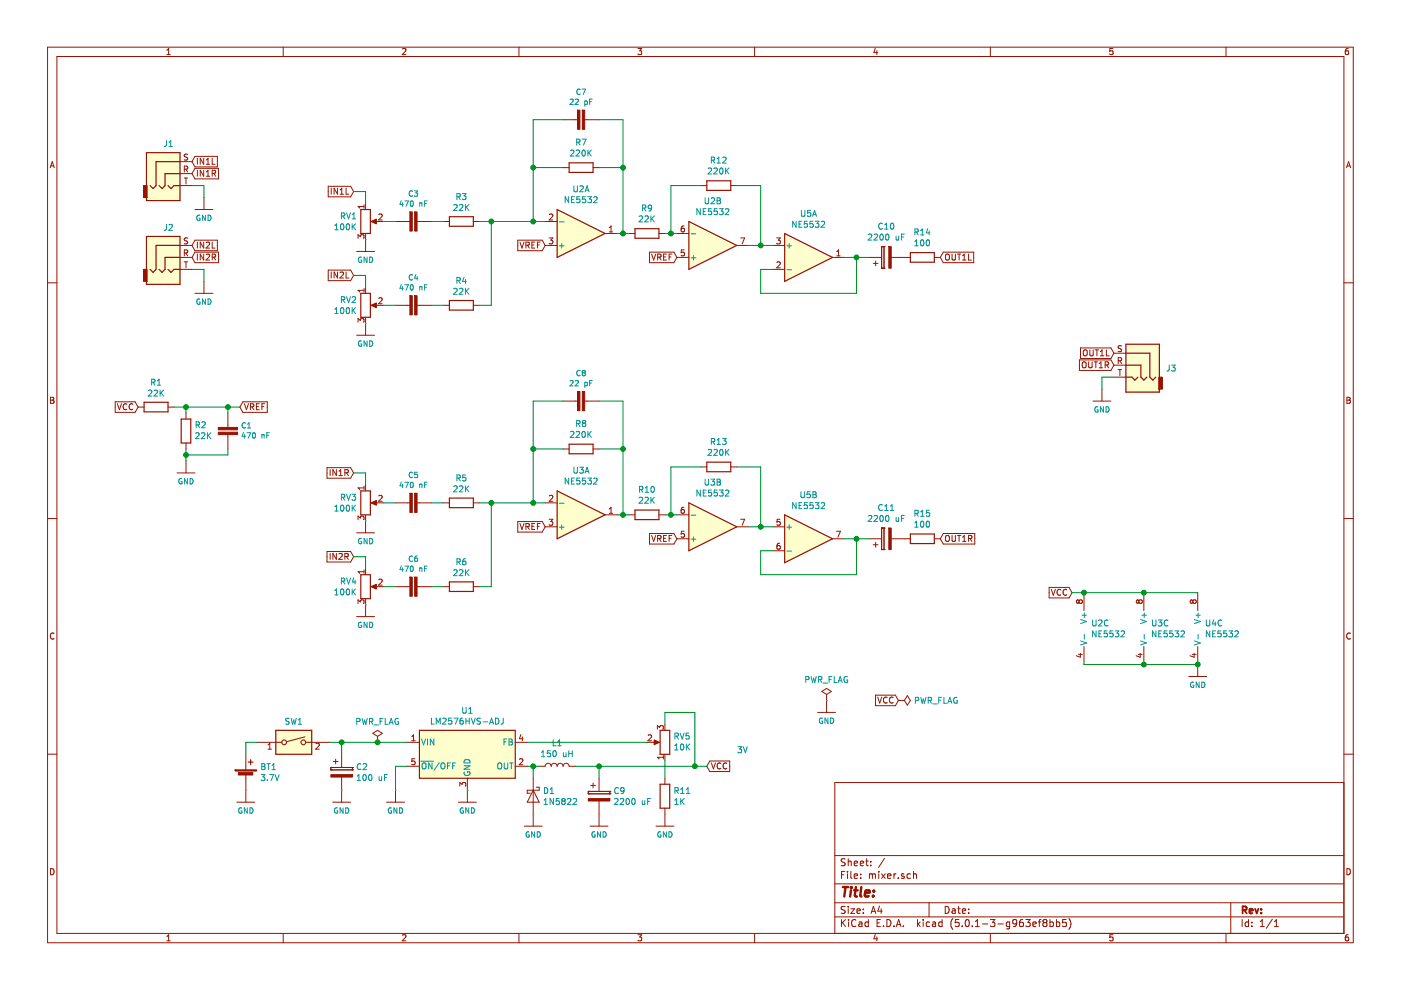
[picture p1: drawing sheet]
EESchema Schematic File Version 4
EELAYER 26 0
EELAYER END
$Descr A4 11693 8268
encoding utf-8
Sheet 1 1
Title ""
Date ""
Rev ""
Comp ""
Comment1 ""
Comment2 ""
Comment3 ""
Comment4 ""
$EndDescr
$Comp
L Amplifier_Operational:NE5532 U2
U 1 1
P 4850 1950
F 0 "U2" H 4850 1583 50  0000 C CNN
F 1 "NE5532" H 4850 1674 50  0000 C CNN
F 2 "" H 4850 1950 50  0001 C CNN
F 3 "http://www.ti.com/lit/ds/symlink/ne5532.pdf" H 4850 1950 50  0001 C CNN
	1    4850 1950
	1    0    0    1   
$EndComp
$Comp
L Amplifier_Operational:NE5532 U2
U 2 1
P 5950 2050
F 0 "U2" H 5950 1683 50  0000 C CNN
F 1 "NE5532" H 5950 1774 50  0000 C CNN
F 2 "" H 5950 2050 50  0001 C CNN
F 3 "http://www.ti.com/lit/ds/symlink/ne5532.pdf" H 5950 2050 50  0001 C CNN
	2    5950 2050
	1    0    0    1   
$EndComp
$Comp
L Device:Battery_Cell BT1
U 1 1
P 2050 6500
F 0 "BT1" H 2168 6596 50  0000 L CNN
F 1 "3.7V" H 2168 6505 50  0000 L CNN
F 2 "" V 2050 6560 50  0001 C CNN
F 3 "~" V 2050 6560 50  0001 C CNN
	1    2050 6500
	1    0    0    -1  
$EndComp
$Comp
L Device:L L1
U 1 1
P 4650 6400
F 0 "L1" V 4840 6400 50  0000 C CNN
F 1 "150 uH" V 4749 6400 50  0000 C CNN
F 2 "" H 4650 6400 50  0001 C CNN
F 3 "~" H 4650 6400 50  0001 C CNN
	1    4650 6400
	0    -1   -1   0   
$EndComp
$Comp
L Device:CP C2
U 1 1
P 2850 6450
F 0 "C2" H 2968 6496 50  0000 L CNN
F 1 "100 uF" H 2968 6405 50  0000 L CNN
F 2 "" H 2888 6300 50  0001 C CNN
F 3 "~" H 2850 6450 50  0001 C CNN
	1    2850 6450
	1    0    0    -1  
$EndComp
$Comp
L Device:CP C9
U 1 1
P 5000 6650
F 0 "C9" H 5118 6696 50  0000 L CNN
F 1 "2200 uF" H 5118 6605 50  0000 L CNN
F 2 "" H 5038 6500 50  0001 C CNN
F 3 "~" H 5000 6650 50  0001 C CNN
	1    5000 6650
	1    0    0    -1  
$EndComp
Wire Wire Line
	3400 6400 3300 6400
Wire Wire Line
	4400 6400 4450 6400
Connection ~ 4450 6400
Wire Wire Line
	4450 6400 4500 6400
Wire Wire Line
	4450 6500 4450 6400
$Comp
L Regulator_Switching:LM2576HVS-ADJ U1
U 1 1
P 3900 6300
F 0 "U1" H 3900 6667 50  0000 C CNN
F 1 "LM2576HVS-ADJ" H 3900 6576 50  0000 C CNN
F 2 "Package_TO_SOT_SMD:TO-263-5_TabPin3" H 3900 6050 50  0001 L CIN
F 3 "http://www.ti.com/lit/ds/symlink/lm2576.pdf" H 3900 6300 50  0001 C CNN
	1    3900 6300
	1    0    0    -1  
$EndComp
$Comp
L Diode:1N5822 D1
U 1 1
P 4450 6650
F 0 "D1" V 4404 6729 50  0000 L CNN
F 1 "1N5822" V 4495 6729 50  0000 L CNN
F 2 "Diode_THT:D_DO-201AD_P15.24mm_Horizontal" H 4450 6475 50  0001 C CNN
F 3 "http://www.vishay.com/docs/88526/1n5820.pdf" H 4450 6650 50  0001 C CNN
	1    4450 6650
	0    1    1    0   
$EndComp
Wire Wire Line
	2850 6200 3150 6200
$Comp
L SparkFun-PowerSymbols:GND #GND09
U 1 1
P 2850 6600
F 0 "#GND09" H 2900 6550 45  0001 L BNN
F 1 "GND" H 2850 6431 45  0000 C CNN
F 2 "" H 2850 6500 60  0001 C CNN
F 3 "" H 2850 6500 60  0001 C CNN
	1    2850 6600
	1    0    0    -1  
$EndComp
$Comp
L SparkFun-PowerSymbols:GND #GND011
U 1 1
P 3900 6600
F 0 "#GND011" H 3950 6550 45  0001 L BNN
F 1 "GND" H 3900 6431 45  0000 C CNN
F 2 "" H 3900 6500 60  0001 C CNN
F 3 "" H 3900 6500 60  0001 C CNN
	1    3900 6600
	1    0    0    -1  
$EndComp
$Comp
L SparkFun-PowerSymbols:GND #GND010
U 1 1
P 3300 6600
F 0 "#GND010" H 3350 6550 45  0001 L BNN
F 1 "GND" H 3300 6431 45  0000 C CNN
F 2 "" H 3300 6500 60  0001 C CNN
F 3 "" H 3300 6500 60  0001 C CNN
	1    3300 6600
	1    0    0    -1  
$EndComp
Wire Wire Line
	2850 6200 2850 6300
Wire Wire Line
	3300 6400 3300 6600
$Comp
L SparkFun-PowerSymbols:GND #GND012
U 1 1
P 4450 6800
F 0 "#GND012" H 4500 6750 45  0001 L BNN
F 1 "GND" H 4450 6631 45  0000 C CNN
F 2 "" H 4450 6700 60  0001 C CNN
F 3 "" H 4450 6700 60  0001 C CNN
	1    4450 6800
	1    0    0    -1  
$EndComp
Wire Wire Line
	5000 6400 5000 6500
$Comp
L SparkFun-PowerSymbols:GND #GND013
U 1 1
P 5000 6800
F 0 "#GND013" H 5050 6750 45  0001 L BNN
F 1 "GND" H 5000 6631 45  0000 C CNN
F 2 "" H 5000 6700 60  0001 C CNN
F 3 "" H 5000 6700 60  0001 C CNN
	1    5000 6800
	1    0    0    -1  
$EndComp
$Comp
L Amplifier_Operational:NE5532 U2
U 3 1
P 9150 5250
F 0 "U2" H 9108 5296 50  0000 L CNN
F 1 "NE5532" H 9108 5205 50  0000 L CNN
F 2 "" H 9150 5250 50  0001 C CNN
F 3 "http://www.ti.com/lit/ds/symlink/ne5532.pdf" H 9150 5250 50  0001 C CNN
	3    9150 5250
	1    0    0    -1  
$EndComp
Wire Wire Line
	4800 6400 5000 6400
$Comp
L Device:R R11
U 1 1
P 5550 6650
F 0 "R11" H 5620 6696 50  0000 L CNN
F 1 "1K" H 5620 6605 50  0000 L CNN
F 2 "" V 5480 6650 50  0001 C CNN
F 3 "~" H 5550 6650 50  0001 C CNN
	1    5550 6650
	1    0    0    -1  
$EndComp
$Comp
L Device:R_POT RV5
U 1 1
P 5550 6200
F 0 "RV5" H 5480 6154 50  0000 R CNN
F 1 "10K" H 5480 6245 50  0000 R CNN
F 2 "" H 5550 6200 50  0001 C CNN
F 3 "~" H 5550 6200 50  0001 C CNN
	1    5550 6200
	-1   0    0    1   
$EndComp
$Comp
L SparkFun-PowerSymbols:GND #GND014
U 1 1
P 5550 6800
F 0 "#GND014" H 5600 6750 45  0001 L BNN
F 1 "GND" H 5550 6631 45  0000 C CNN
F 2 "" H 5550 6700 60  0001 C CNN
F 3 "" H 5550 6700 60  0001 C CNN
	1    5550 6800
	1    0    0    -1  
$EndComp
Text GLabel 5900 6400 2    50   Input ~ 0
VCC
Connection ~ 5000 6400
$Comp
L SparkFun-PowerSymbols:GND #GND04
U 1 1
P 2050 6600
F 0 "#GND04" H 2100 6550 45  0001 L BNN
F 1 "GND" H 2050 6431 45  0000 C CNN
F 2 "" H 2050 6500 60  0001 C CNN
F 3 "" H 2050 6500 60  0001 C CNN
	1    2050 6600
	1    0    0    -1  
$EndComp
$Comp
L Switch:SW_DIP_x01 SW1
U 1 1
P 2450 6200
F 0 "SW1" H 2450 6375 50  0000 C CNN
F 1 "SW_DIP_x01" H 2450 6376 50  0001 C CNN
F 2 "" H 2450 6200 50  0001 C CNN
F 3 "" H 2450 6200 50  0001 C CNN
	1    2450 6200
	1    0    0    -1  
$EndComp
Wire Wire Line
	2050 6300 2050 6200
Wire Wire Line
	2050 6200 2150 6200
Wire Wire Line
	2750 6200 2850 6200
Connection ~ 2850 6200
Wire Wire Line
	4400 6200 5400 6200
Wire Wire Line
	5550 6350 5550 6500
Wire Wire Line
	5550 5950 5550 6050
Wire Wire Line
	5000 6400 5800 6400
Wire Wire Line
	5550 5950 5800 5950
Wire Wire Line
	5800 5950 5800 6400
Connection ~ 5800 6400
Wire Wire Line
	5800 6400 5900 6400
Text Notes 6150 6300 0    50   ~ 0
3V
$Comp
L Connector:AudioJack3_Ground J1
U 1 1
P 1400 1450
F 0 "J1" H 1404 1700 50  0000 C CNN
F 1 "AudioJack3_Ground" H 1404 1701 50  0001 C CNN
F 2 "" H 1400 1450 50  0001 C CNN
F 3 "~" H 1400 1450 50  0001 C CNN
	1    1400 1450
	1    0    0    -1  
$EndComp
$Comp
L Connector:AudioJack3_Ground J2
U 1 1
P 1400 2150
F 0 "J2" H 1404 2400 50  0000 C CNN
F 1 "AudioJack3_Ground" H 1404 2401 50  0001 C CNN
F 2 "" H 1400 2150 50  0001 C CNN
F 3 "~" H 1400 2150 50  0001 C CNN
	1    1400 2150
	1    0    0    -1  
$EndComp
$Comp
L SparkFun-PowerSymbols:GND #GND02
U 1 1
P 1700 1650
F 0 "#GND02" H 1750 1600 45  0001 L BNN
F 1 "GND" H 1700 1481 45  0000 C CNN
F 2 "" H 1700 1550 60  0001 C CNN
F 3 "" H 1700 1550 60  0001 C CNN
	1    1700 1650
	1    0    0    -1  
$EndComp
$Comp
L SparkFun-PowerSymbols:GND #GND03
U 1 1
P 1700 2350
F 0 "#GND03" H 1750 2300 45  0001 L BNN
F 1 "GND" H 1700 2181 45  0000 C CNN
F 2 "" H 1700 2250 60  0001 C CNN
F 3 "" H 1700 2250 60  0001 C CNN
	1    1700 2350
	1    0    0    -1  
$EndComp
Wire Wire Line
	1600 1550 1700 1550
Wire Wire Line
	1700 1550 1700 1650
Wire Wire Line
	1600 2250 1700 2250
Wire Wire Line
	1700 2250 1700 2350
$Comp
L Device:R_POT RV1
U 1 1
P 3050 1850
F 0 "RV1" H 2980 1896 50  0000 R CNN
F 1 "100K" H 2980 1805 50  0000 R CNN
F 2 "" H 3050 1850 50  0001 C CNN
F 3 "~" H 3050 1850 50  0001 C CNN
	1    3050 1850
	1    0    0    -1  
$EndComp
$Comp
L SparkFun-Capacitors:470NF-0402-16V-10% C3
U 1 1
P 3400 1850
F 0 "C3" V 3166 1900 45  0000 C CNN
F 1 "470 nF" V 3250 1900 45  0000 C CNN
F 2 "0402" H 3400 2100 20  0001 C CNN
F 3 "" H 3400 1850 50  0001 C CNN
F 4 "CAP-09041" V 3239 1900 60  0001 C CNN "Field4"
	1    3400 1850
	0    1    1    0   
$EndComp
Wire Wire Line
	3200 1850 3300 1850
$Comp
L Device:R R3
U 1 1
P 3850 1850
F 0 "R3" V 3643 1850 50  0000 C CNN
F 1 "22K" V 3734 1850 50  0000 C CNN
F 2 "" V 3780 1850 50  0001 C CNN
F 3 "~" H 3850 1850 50  0001 C CNN
	1    3850 1850
	0    1    1    0   
$EndComp
Wire Wire Line
	3600 1850 3700 1850
$Comp
L SparkFun-PowerSymbols:GND #GND05
U 1 1
P 3050 2000
F 0 "#GND05" H 3100 1950 45  0001 L BNN
F 1 "GND" H 3050 1831 45  0000 C CNN
F 2 "" H 3050 1900 60  0001 C CNN
F 3 "" H 3050 1900 60  0001 C CNN
	1    3050 2000
	1    0    0    -1  
$EndComp
Text GLabel 1600 1350 2    50   Input ~ 0
IN1L
Text GLabel 1600 1450 2    50   Input ~ 0
IN1R
Text GLabel 1600 2050 2    50   Input ~ 0
IN2L
Text GLabel 1600 2150 2    50   Input ~ 0
IN2R
$Comp
L Device:R_POT RV2
U 1 1
P 3050 2550
F 0 "RV2" H 2980 2596 50  0000 R CNN
F 1 "100K" H 2980 2505 50  0000 R CNN
F 2 "" H 3050 2550 50  0001 C CNN
F 3 "~" H 3050 2550 50  0001 C CNN
	1    3050 2550
	1    0    0    -1  
$EndComp
$Comp
L SparkFun-Capacitors:470NF-0402-16V-10% C4
U 1 1
P 3400 2550
F 0 "C4" V 3166 2600 45  0000 C CNN
F 1 "470 nF" V 3250 2600 45  0000 C CNN
F 2 "0402" H 3400 2800 20  0001 C CNN
F 3 "" H 3400 2550 50  0001 C CNN
F 4 "CAP-09041" V 3239 2600 60  0001 C CNN "Field4"
	1    3400 2550
	0    1    1    0   
$EndComp
Wire Wire Line
	3200 2550 3300 2550
$Comp
L Device:R R4
U 1 1
P 3850 2550
F 0 "R4" V 3643 2550 50  0000 C CNN
F 1 "22K" V 3734 2550 50  0000 C CNN
F 2 "" V 3780 2550 50  0001 C CNN
F 3 "~" H 3850 2550 50  0001 C CNN
	1    3850 2550
	0    1    1    0   
$EndComp
Wire Wire Line
	3600 2550 3700 2550
$Comp
L SparkFun-PowerSymbols:GND #GND06
U 1 1
P 3050 2700
F 0 "#GND06" H 3100 2650 45  0001 L BNN
F 1 "GND" H 3050 2531 45  0000 C CNN
F 2 "" H 3050 2600 60  0001 C CNN
F 3 "" H 3050 2600 60  0001 C CNN
	1    3050 2700
	1    0    0    -1  
$EndComp
Text GLabel 2950 1600 0    50   Input ~ 0
IN1L
Wire Wire Line
	2950 1600 3050 1600
Wire Wire Line
	3050 1600 3050 1700
Text GLabel 2950 2300 0    50   Input ~ 0
IN2L
Wire Wire Line
	2950 2300 3050 2300
Wire Wire Line
	3050 2300 3050 2400
Wire Wire Line
	4000 1850 4100 1850
Wire Wire Line
	4000 2550 4100 2550
Wire Wire Line
	4100 2550 4100 1850
Connection ~ 4100 1850
$Comp
L Device:R R1
U 1 1
P 1300 3400
F 0 "R1" V 1093 3400 50  0000 C CNN
F 1 "22K" V 1184 3400 50  0000 C CNN
F 2 "" V 1230 3400 50  0001 C CNN
F 3 "~" H 1300 3400 50  0001 C CNN
	1    1300 3400
	0    1    1    0   
$EndComp
$Comp
L Device:R R2
U 1 1
P 1550 3600
F 0 "R2" H 1480 3554 50  0000 R CNN
F 1 "22K" H 1480 3645 50  0000 R CNN
F 2 "" V 1480 3600 50  0001 C CNN
F 3 "~" H 1550 3600 50  0001 C CNN
	1    1550 3600
	-1   0    0    1   
$EndComp
Wire Wire Line
	1550 3450 1550 3400
$Comp
L SparkFun-Capacitors:470NF-0402-16V-10% C1
U 1 1
P 1900 3550
F 0 "C1" H 1792 3558 45  0000 R CNN
F 1 "470 nF" H 1792 3642 45  0000 R CNN
F 2 "0402" H 1900 3800 20  0001 C CNN
F 3 "" H 1900 3550 50  0001 C CNN
F 4 "CAP-09041" V 1739 3600 60  0001 C CNN "Field4"
	1    1900 3550
	-1   0    0    1   
$EndComp
Wire Wire Line
	1900 3400 1900 3450
$Comp
L SparkFun-PowerSymbols:GND #GND01
U 1 1
P 1550 3850
F 0 "#GND01" H 1600 3800 45  0001 L BNN
F 1 "GND" H 1550 3681 45  0000 C CNN
F 2 "" H 1550 3750 60  0001 C CNN
F 3 "" H 1550 3750 60  0001 C CNN
	1    1550 3850
	1    0    0    -1  
$EndComp
Wire Wire Line
	1550 3850 1550 3800
Wire Wire Line
	1550 3800 1900 3800
Wire Wire Line
	1900 3800 1900 3750
Connection ~ 1550 3800
Wire Wire Line
	1550 3800 1550 3750
Text GLabel 1150 3400 0    50   Input ~ 0
VCC
Wire Wire Line
	4100 1850 4450 1850
$Comp
L Device:R R9
U 1 1
P 5400 1950
F 0 "R9" V 5607 1950 50  0000 C CNN
F 1 "22K" V 5516 1950 50  0000 C CNN
F 2 "" V 5330 1950 50  0001 C CNN
F 3 "~" H 5400 1950 50  0001 C CNN
	1    5400 1950
	0    -1   -1   0   
$EndComp
$Comp
L Device:R R7
U 1 1
P 4850 1400
F 0 "R7" V 5057 1400 50  0000 C CNN
F 1 "220K" V 4966 1400 50  0000 C CNN
F 2 "" V 4780 1400 50  0001 C CNN
F 3 "~" H 4850 1400 50  0001 C CNN
	1    4850 1400
	0    -1   -1   0   
$EndComp
Wire Wire Line
	4450 1850 4450 1400
Wire Wire Line
	4450 1400 4700 1400
Connection ~ 4450 1850
Wire Wire Line
	4450 1850 4550 1850
$Comp
L SparkFun-Capacitors:470NF-0402-16V-10% C7
U 1 1
P 4800 1000
F 0 "C7" V 4566 1050 45  0000 C CNN
F 1 "22 pF" V 4650 1050 45  0000 C CNN
F 2 "0402" H 4800 1250 20  0001 C CNN
F 3 "" H 4800 1000 50  0001 C CNN
F 4 "CAP-09041" V 4639 1050 60  0001 C CNN "Field4"
	1    4800 1000
	0    1    1    0   
$EndComp
Wire Wire Line
	4450 1400 4450 1000
Wire Wire Line
	4450 1000 4700 1000
Connection ~ 4450 1400
Wire Wire Line
	5150 1950 5200 1950
Wire Wire Line
	5200 1950 5200 1400
Wire Wire Line
	5000 1000 5200 1000
Wire Wire Line
	5000 1400 5200 1400
Connection ~ 5200 1400
Wire Wire Line
	5200 1400 5200 1000
Wire Wire Line
	5200 1950 5250 1950
Wire Wire Line
	1550 3400 1900 3400
Connection ~ 5200 1950
$Comp
L Device:R R12
U 1 1
P 6000 1550
F 0 "R12" V 6207 1550 50  0000 C CNN
F 1 "220K" V 6116 1550 50  0000 C CNN
F 2 "" V 5930 1550 50  0001 C CNN
F 3 "~" H 6000 1550 50  0001 C CNN
	1    6000 1550
	0    -1   -1   0   
$EndComp
Wire Wire Line
	6250 2050 6350 2050
Wire Wire Line
	6350 2050 6350 1550
Wire Wire Line
	6350 1550 6150 1550
Text GLabel 2000 3400 2    50   Input ~ 0
VREF
Wire Wire Line
	1900 3400 2000 3400
Connection ~ 1900 3400
Wire Wire Line
	1450 3400 1550 3400
Connection ~ 1550 3400
Text GLabel 4550 2050 0    50   Input ~ 0
VREF
Text GLabel 5650 2150 0    50   Input ~ 0
VREF
Wire Wire Line
	5550 1950 5600 1950
Wire Wire Line
	5600 1950 5600 1550
Wire Wire Line
	5600 1550 5850 1550
Connection ~ 5600 1950
Wire Wire Line
	5600 1950 5650 1950
$Comp
L Amplifier_Operational:NE5532 U3
U 1 1
P 4850 4300
F 0 "U3" H 4850 3933 50  0000 C CNN
F 1 "NE5532" H 4850 4024 50  0000 C CNN
F 2 "" H 4850 4300 50  0001 C CNN
F 3 "http://www.ti.com/lit/ds/symlink/ne5532.pdf" H 4850 4300 50  0001 C CNN
	1    4850 4300
	1    0    0    1   
$EndComp
$Comp
L Amplifier_Operational:NE5532 U3
U 2 1
P 5950 4400
F 0 "U3" H 5950 4033 50  0000 C CNN
F 1 "NE5532" H 5950 4124 50  0000 C CNN
F 2 "" H 5950 4400 50  0001 C CNN
F 3 "http://www.ti.com/lit/ds/symlink/ne5532.pdf" H 5950 4400 50  0001 C CNN
	2    5950 4400
	1    0    0    1   
$EndComp
$Comp
L Device:R_POT RV3
U 1 1
P 3050 4200
F 0 "RV3" H 2980 4246 50  0000 R CNN
F 1 "100K" H 2980 4155 50  0000 R CNN
F 2 "" H 3050 4200 50  0001 C CNN
F 3 "~" H 3050 4200 50  0001 C CNN
	1    3050 4200
	1    0    0    -1  
$EndComp
$Comp
L SparkFun-Capacitors:470NF-0402-16V-10% C5
U 1 1
P 3400 4200
F 0 "C5" V 3166 4250 45  0000 C CNN
F 1 "470 nF" V 3250 4250 45  0000 C CNN
F 2 "0402" H 3400 4450 20  0001 C CNN
F 3 "" H 3400 4200 50  0001 C CNN
F 4 "CAP-09041" V 3239 4250 60  0001 C CNN "Field4"
	1    3400 4200
	0    1    1    0   
$EndComp
Wire Wire Line
	3200 4200 3300 4200
$Comp
L Device:R R5
U 1 1
P 3850 4200
F 0 "R5" V 3643 4200 50  0000 C CNN
F 1 "22K" V 3734 4200 50  0000 C CNN
F 2 "" V 3780 4200 50  0001 C CNN
F 3 "~" H 3850 4200 50  0001 C CNN
	1    3850 4200
	0    1    1    0   
$EndComp
Wire Wire Line
	3600 4200 3700 4200
$Comp
L SparkFun-PowerSymbols:GND #GND07
U 1 1
P 3050 4350
F 0 "#GND07" H 3100 4300 45  0001 L BNN
F 1 "GND" H 3050 4181 45  0000 C CNN
F 2 "" H 3050 4250 60  0001 C CNN
F 3 "" H 3050 4250 60  0001 C CNN
	1    3050 4350
	1    0    0    -1  
$EndComp
$Comp
L Device:R_POT RV4
U 1 1
P 3050 4900
F 0 "RV4" H 2980 4946 50  0000 R CNN
F 1 "100K" H 2980 4855 50  0000 R CNN
F 2 "" H 3050 4900 50  0001 C CNN
F 3 "~" H 3050 4900 50  0001 C CNN
	1    3050 4900
	1    0    0    -1  
$EndComp
$Comp
L SparkFun-Capacitors:470NF-0402-16V-10% C6
U 1 1
P 3400 4900
F 0 "C6" V 3166 4950 45  0000 C CNN
F 1 "470 nF" V 3250 4950 45  0000 C CNN
F 2 "0402" H 3400 5150 20  0001 C CNN
F 3 "" H 3400 4900 50  0001 C CNN
F 4 "CAP-09041" V 3239 4950 60  0001 C CNN "Field4"
	1    3400 4900
	0    1    1    0   
$EndComp
Wire Wire Line
	3200 4900 3300 4900
$Comp
L Device:R R6
U 1 1
P 3850 4900
F 0 "R6" V 3643 4900 50  0000 C CNN
F 1 "22K" V 3734 4900 50  0000 C CNN
F 2 "" V 3780 4900 50  0001 C CNN
F 3 "~" H 3850 4900 50  0001 C CNN
	1    3850 4900
	0    1    1    0   
$EndComp
Wire Wire Line
	3600 4900 3700 4900
$Comp
L SparkFun-PowerSymbols:GND #GND08
U 1 1
P 3050 5050
F 0 "#GND08" H 3100 5000 45  0001 L BNN
F 1 "GND" H 3050 4881 45  0000 C CNN
F 2 "" H 3050 4950 60  0001 C CNN
F 3 "" H 3050 4950 60  0001 C CNN
	1    3050 5050
	1    0    0    -1  
$EndComp
Text GLabel 2950 3950 0    50   Input ~ 0
IN1R
Wire Wire Line
	2950 3950 3050 3950
Wire Wire Line
	3050 3950 3050 4050
Text GLabel 2950 4650 0    50   Input ~ 0
IN2R
Wire Wire Line
	2950 4650 3050 4650
Wire Wire Line
	3050 4650 3050 4750
Wire Wire Line
	4000 4200 4100 4200
Wire Wire Line
	4000 4900 4100 4900
Wire Wire Line
	4100 4900 4100 4200
Connection ~ 4100 4200
Wire Wire Line
	4100 4200 4450 4200
$Comp
L Device:R R10
U 1 1
P 5400 4300
F 0 "R10" V 5607 4300 50  0000 C CNN
F 1 "22K" V 5516 4300 50  0000 C CNN
F 2 "" V 5330 4300 50  0001 C CNN
F 3 "~" H 5400 4300 50  0001 C CNN
	1    5400 4300
	0    -1   -1   0   
$EndComp
$Comp
L Device:R R8
U 1 1
P 4850 3750
F 0 "R8" V 5057 3750 50  0000 C CNN
F 1 "220K" V 4966 3750 50  0000 C CNN
F 2 "" V 4780 3750 50  0001 C CNN
F 3 "~" H 4850 3750 50  0001 C CNN
	1    4850 3750
	0    -1   -1   0   
$EndComp
Wire Wire Line
	4450 4200 4450 3750
Wire Wire Line
	4450 3750 4700 3750
Connection ~ 4450 4200
Wire Wire Line
	4450 4200 4550 4200
$Comp
L SparkFun-Capacitors:470NF-0402-16V-10% C8
U 1 1
P 4800 3350
F 0 "C8" V 4566 3400 45  0000 C CNN
F 1 "22 pF" V 4650 3400 45  0000 C CNN
F 2 "0402" H 4800 3600 20  0001 C CNN
F 3 "" H 4800 3350 50  0001 C CNN
F 4 "CAP-09041" V 4639 3400 60  0001 C CNN "Field4"
	1    4800 3350
	0    1    1    0   
$EndComp
Wire Wire Line
	4450 3750 4450 3350
Wire Wire Line
	4450 3350 4700 3350
Connection ~ 4450 3750
Wire Wire Line
	5150 4300 5200 4300
Wire Wire Line
	5200 4300 5200 3750
Wire Wire Line
	5000 3350 5200 3350
Wire Wire Line
	5000 3750 5200 3750
Connection ~ 5200 3750
Wire Wire Line
	5200 3750 5200 3350
Wire Wire Line
	5200 4300 5250 4300
Connection ~ 5200 4300
$Comp
L Device:R R13
U 1 1
P 6000 3900
F 0 "R13" V 6207 3900 50  0000 C CNN
F 1 "220K" V 6116 3900 50  0000 C CNN
F 2 "" V 5930 3900 50  0001 C CNN
F 3 "~" H 6000 3900 50  0001 C CNN
	1    6000 3900
	0    -1   -1   0   
$EndComp
Wire Wire Line
	6250 4400 6350 4400
Wire Wire Line
	6350 4400 6350 3900
Wire Wire Line
	6350 3900 6150 3900
Text GLabel 4550 4400 0    50   Input ~ 0
VREF
Text GLabel 5650 4500 0    50   Input ~ 0
VREF
Wire Wire Line
	5550 4300 5600 4300
Wire Wire Line
	5600 4300 5600 3900
Wire Wire Line
	5600 3900 5850 3900
Connection ~ 5600 4300
Wire Wire Line
	5600 4300 5650 4300
$Comp
L Amplifier_Operational:NE5532 U3
U 3 1
P 9650 5250
F 0 "U3" H 9608 5296 50  0000 L CNN
F 1 "NE5532" H 9608 5205 50  0000 L CNN
F 2 "" H 9650 5250 50  0001 C CNN
F 3 "http://www.ti.com/lit/ds/symlink/ne5532.pdf" H 9650 5250 50  0001 C CNN
	3    9650 5250
	1    0    0    -1  
$EndComp
$Comp
L Amplifier_Operational:NE5532 U4
U 3 1
P 10100 5250
F 0 "U4" H 10058 5296 50  0000 L CNN
F 1 "NE5532" H 10058 5205 50  0000 L CNN
F 2 "" H 10100 5250 50  0001 C CNN
F 3 "http://www.ti.com/lit/ds/symlink/ne5532.pdf" H 10100 5250 50  0001 C CNN
	3    10100 5250
	1    0    0    -1  
$EndComp
Wire Wire Line
	9050 4950 9550 4950
Connection ~ 9550 4950
Wire Wire Line
	9550 4950 10000 4950
Wire Wire Line
	9050 5550 9550 5550
Connection ~ 9550 5550
Wire Wire Line
	9550 5550 10000 5550
Text GLabel 8950 4950 0    50   Input ~ 0
VCC
$Comp
L SparkFun-PowerSymbols:GND #GND015
U 1 1
P 10000 5550
F 0 "#GND015" H 10050 5500 45  0001 L BNN
F 1 "GND" H 10000 5381 45  0000 C CNN
F 2 "" H 10000 5450 60  0001 C CNN
F 3 "" H 10000 5450 60  0001 C CNN
	1    10000 5550
	1    0    0    -1  
$EndComp
Connection ~ 10000 5550
Wire Wire Line
	8950 4950 9050 4950
Connection ~ 9050 4950
$Comp
L Amplifier_Operational:NE5532 U5
U 1 1
P 6750 2150
F 0 "U5" H 6750 2517 50  0000 C CNN
F 1 "NE5532" H 6750 2426 50  0000 C CNN
F 2 "" H 6750 2150 50  0001 C CNN
F 3 "http://www.ti.com/lit/ds/symlink/ne5532.pdf" H 6750 2150 50  0001 C CNN
	1    6750 2150
	1    0    0    -1  
$EndComp
$Comp
L Amplifier_Operational:NE5532 U5
U 2 1
P 6750 4500
F 0 "U5" H 6750 4867 50  0000 C CNN
F 1 "NE5532" H 6750 4776 50  0000 C CNN
F 2 "" H 6750 4500 50  0001 C CNN
F 3 "http://www.ti.com/lit/ds/symlink/ne5532.pdf" H 6750 4500 50  0001 C CNN
	2    6750 4500
	1    0    0    -1  
$EndComp
Wire Wire Line
	6350 2050 6450 2050
Connection ~ 6350 2050
Wire Wire Line
	6450 2250 6350 2250
Wire Wire Line
	6350 2250 6350 2450
Wire Wire Line
	7050 2150 7150 2150
Wire Wire Line
	7150 2150 7150 2450
Wire Wire Line
	6350 2450 7150 2450
$Comp
L Device:CP C10
U 1 1
P 7400 2150
F 0 "C10" V 7655 2150 50  0000 C CNN
F 1 "2200 uF" V 7564 2150 50  0000 C CNN
F 2 "" H 7438 2000 50  0001 C CNN
F 3 "~" H 7400 2150 50  0001 C CNN
	1    7400 2150
	0    -1   -1   0   
$EndComp
Wire Wire Line
	7150 2150 7250 2150
Connection ~ 7150 2150
$Comp
L Device:R R14
U 1 1
P 7700 2150
F 0 "R14" V 7907 2150 50  0000 C CNN
F 1 "100" V 7816 2150 50  0000 C CNN
F 2 "" V 7630 2150 50  0001 C CNN
F 3 "~" H 7700 2150 50  0001 C CNN
	1    7700 2150
	0    -1   -1   0   
$EndComp
Text GLabel 7850 2150 2    50   Input ~ 0
OUT1L
Wire Wire Line
	7050 4500 7150 4500
Wire Wire Line
	7150 4500 7150 4800
Wire Wire Line
	6350 4800 7150 4800
$Comp
L Device:CP C11
U 1 1
P 7400 4500
F 0 "C11" V 7655 4500 50  0000 C CNN
F 1 "2200 uF" V 7564 4500 50  0000 C CNN
F 2 "" H 7438 4350 50  0001 C CNN
F 3 "~" H 7400 4500 50  0001 C CNN
	1    7400 4500
	0    -1   -1   0   
$EndComp
Wire Wire Line
	7150 4500 7250 4500
Connection ~ 7150 4500
$Comp
L Device:R R15
U 1 1
P 7700 4500
F 0 "R15" V 7907 4500 50  0000 C CNN
F 1 "100" V 7816 4500 50  0000 C CNN
F 2 "" V 7630 4500 50  0001 C CNN
F 3 "~" H 7700 4500 50  0001 C CNN
	1    7700 4500
	0    -1   -1   0   
$EndComp
Text GLabel 7850 4500 2    50   Input ~ 0
OUT1R
Wire Wire Line
	6350 4400 6450 4400
Connection ~ 6350 4400
Wire Wire Line
	6350 4800 6350 4600
Wire Wire Line
	6350 4600 6450 4600
$Comp
L Connector:AudioJack3_Ground J3
U 1 1
P 9500 3050
F 0 "J3" H 9267 3025 50  0000 R CNN
F 1 "AudioJack3_Ground" H 9504 3301 50  0001 C CNN
F 2 "" H 9500 3050 50  0001 C CNN
F 3 "~" H 9500 3050 50  0001 C CNN
	1    9500 3050
	-1   0    0    -1  
$EndComp
$Comp
L SparkFun-PowerSymbols:GND #GND017
U 1 1
P 9200 3250
F 0 "#GND017" H 9250 3200 45  0001 L BNN
F 1 "GND" H 9200 3081 45  0000 C CNN
F 2 "" H 9200 3150 60  0001 C CNN
F 3 "" H 9200 3150 60  0001 C CNN
	1    9200 3250
	1    0    0    -1  
$EndComp
Wire Wire Line
	9200 3250 9200 3150
Wire Wire Line
	9200 3150 9300 3150
Text GLabel 9300 2950 0    50   Input ~ 0
OUT1L
Text GLabel 9300 3050 0    50   Input ~ 0
OUT1R
$Comp
L power:PWR_FLAG #FLG02
U 1 1
P 7500 5850
F 0 "#FLG02" H 7500 5925 50  0001 C CNN
F 1 "PWR_FLAG" V 7500 5978 50  0000 L CNN
F 2 "" H 7500 5850 50  0001 C CNN
F 3 "~" H 7500 5850 50  0001 C CNN
	1    7500 5850
	0    1    1    0   
$EndComp
$Comp
L power:PWR_FLAG #FLG01
U 1 1
P 6900 5850
F 0 "#FLG01" H 6900 5925 50  0001 C CNN
F 1 "PWR_FLAG" H 6900 6024 50  0000 C CNN
F 2 "" H 6900 5850 50  0001 C CNN
F 3 "~" H 6900 5850 50  0001 C CNN
	1    6900 5850
	1    0    0    -1  
$EndComp
$Comp
L SparkFun-PowerSymbols:GND #GND016
U 1 1
P 6900 5850
F 0 "#GND016" H 6950 5800 45  0001 L BNN
F 1 "GND" H 6900 5681 45  0000 C CNN
F 2 "" H 6900 5750 60  0001 C CNN
F 3 "" H 6900 5750 60  0001 C CNN
	1    6900 5850
	1    0    0    -1  
$EndComp
Text GLabel 7500 5850 0    50   Input ~ 0
VCC
$Comp
L power:PWR_FLAG #FLG0101
U 1 1
P 3150 6200
F 0 "#FLG0101" H 3150 6275 50  0001 C CNN
F 1 "PWR_FLAG" H 3150 6374 50  0000 C CNN
F 2 "" H 3150 6200 50  0001 C CNN
F 3 "~" H 3150 6200 50  0001 C CNN
	1    3150 6200
	1    0    0    -1  
$EndComp
Connection ~ 3150 6200
Wire Wire Line
	3150 6200 3400 6200
$EndSCHEMATC
